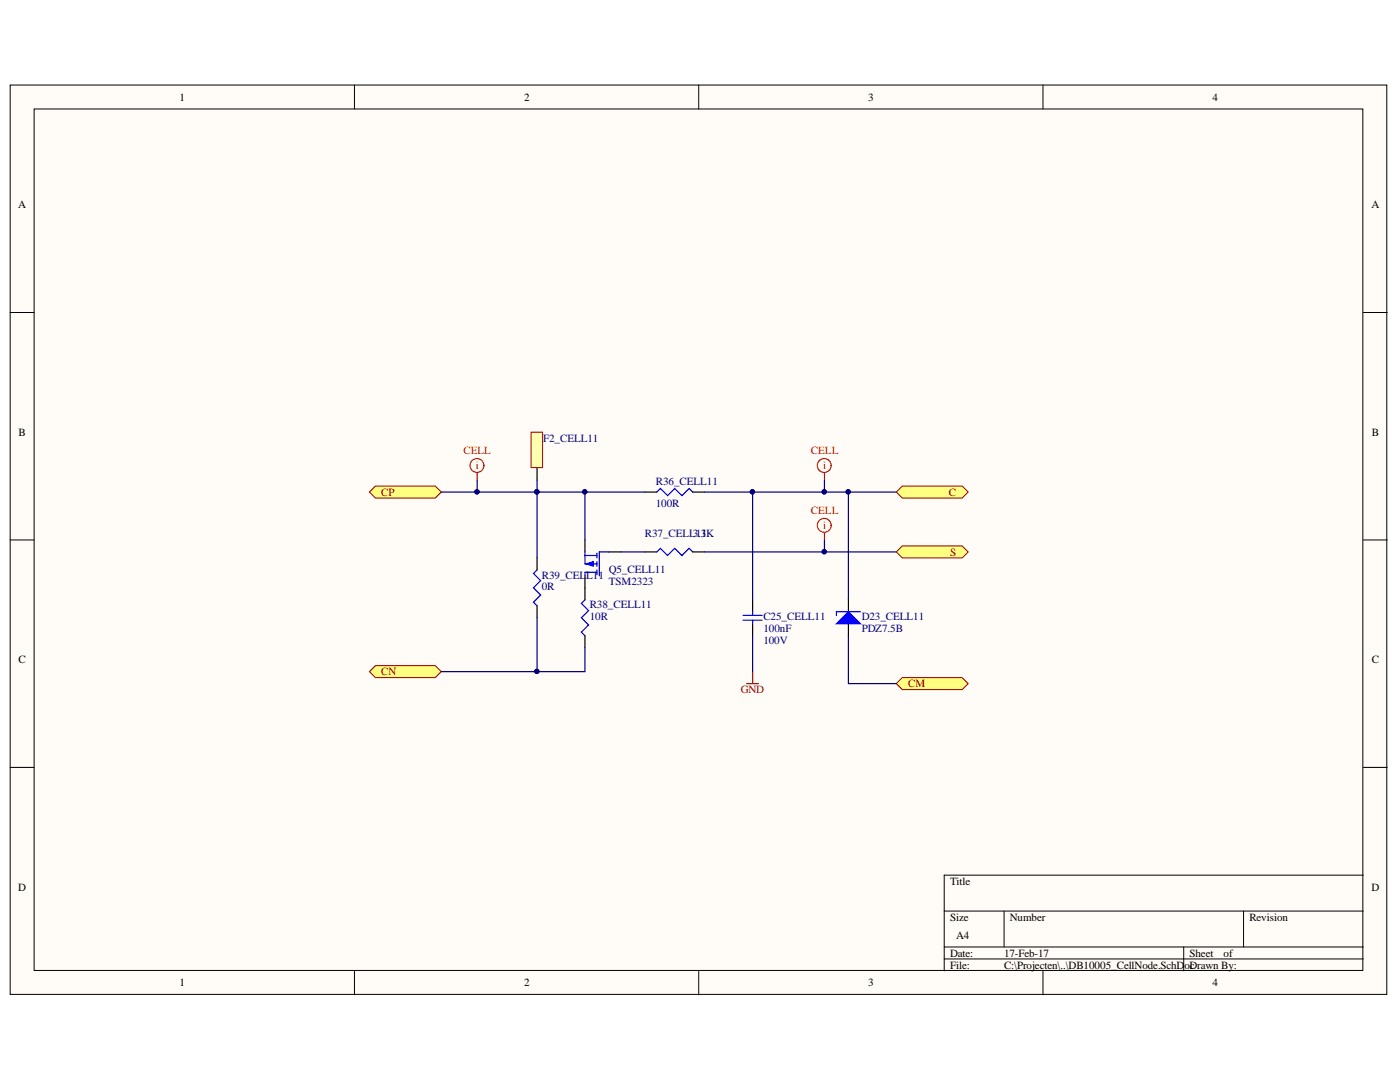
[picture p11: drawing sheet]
<svg xmlns="http://www.w3.org/2000/svg" width="279mm" height="216mm" viewBox="0 0 279 216" stroke-linecap="round" stroke-linejoin="round" font-family="sans-serif">
<g fill="#fffcf8" stroke="#000" stroke-width=".2">
<path d="M2 17h274.8v181.4h-274.8z"/>
<path d="M6.8 21.7h265.2v171.9h-265.2z"/>
</g>
<g fill="none" stroke="#000" stroke-width=".2">
<path d="M70.7 17v4.7M139.4 17v4.7M208.2 17v4.7M2 62.4h4.8M272.1 62.4h4.8M2 107.7h4.8M272.1 107.7h4.8M2 153.1h4.8M272.1 153.1h4.8M272.1 174.6h-83.7v19.1M70.7 193.7v4.8M139.4 193.7v4.8"/>
<path d="M188.4 181.8h83.7M188.4 189h83.7M188.4 191.3h83.7M200.4 181.8v7.2M208.2 193.7v4.8M236.2 189v4.7M248.2 181.8v7.2"/>
</g>
<g fill="#ffff80" stroke="#800000" stroke-width=".2">
<path d="M73.7 134l1.2-1.2h12l1.2 1.2-1.2 1.2h-12z" fill-rule="evenodd"/>
<path d="M73.7 98.2l1.2-1.2h12l1.2 1.2-1.2 1.2h-12z" fill-rule="evenodd"/>
<path d="M178.9 110.1l1.2-1.2h11.9l1.2 1.2-1.2 1.2h-11.9z" fill-rule="evenodd"/>
<path d="M178.9 98.2l1.2-1.2h11.9l1.2 1.2-1.2 1.2h-11.9z" fill-rule="evenodd"/>
</g>
<path d="M128.7 98.2h2.4M138.2 98.2h2.4M116.7 107.7v2.4M116.7 114.9v4.8M121.5 110.1h2.4M128.7 110.1h2.4M138.2 110.1h2.4M150.2 119.7v2.4M116.7 126.9v2.3M150.2 124.5v2.4" fill="none" stroke="#000" stroke-width=".24"/>
<g fill="none" stroke="#00f" stroke-width=".24">
<path d="M131.1 98.2l.7-.7 1.4 1.4 1.5-1.4 1.4 1.4 1.4-1.4 .7 .7M116.7 119.7l-.7 .7 1.5 1.4-1.5 1.5 1.5 1.4-1.5 1.4 .7 .8M116.7 114.2h2.4M116.7 110.1v2.4h2.4M116.7 110.8h2.4M119.1 110.4v.9M119.1 112v1M119.1 113.7v1M121.5 110.1h-1.9v4.8M131.1 110.1l.7-.7 1.4 1.4 1.5-1.4 1.4 1.4 1.4-1.4 .7 .7M148.3 122.8h3.8M148.3 123.7h3.8"/>
<path d="M150.2 122.1v.7M150.2 123.7v.8"/>
</g>
<path d="M117 112.5l1.4-.5v1z" fill="#00f"/>
<path d="M117 112.5l1.4-.5v1z" fill="none" stroke="#00f" stroke-width=".2"/>
<path d="M107.2 113.7l-.7 .7 1.4 1.5-1.4 1.4 1.4 1.4-1.4 1.5 .7 .7M116.7 114.2v.7" fill="none" stroke="#00f" stroke-width=".24"/>
<path d="M149 136.4h2.4M150.2 134v2.4" fill="none" stroke="#800000" stroke-width=".24"/>
<path d="M107.2 93.4v2.4M107.2 111.3v2.4M107.2 120.9v2.4" fill="none" stroke="#000" stroke-width=".24"/>
<path d="M106 86.2h2.3v7.1h-2.3z" fill="#ffffb0" stroke="#800000" stroke-width=".2"/>
<path d="M178.9 136.4l1.2-1.2h11.9l1.2 1.2-1.2 1.2h-11.9z" fill-rule="evenodd" fill="#ffff80" stroke="#800000" stroke-width=".2"/>
<path d="M88.1 98.2h28.6v9.5M107.2 95.8v15.5M116.7 98.2h12M140.6 98.2h38.3M150.2 98.2v21.5M169.3 98.2v21.5M123.9 110.1h4.8M140.6 110.1h38.3M107.2 123.3v10.7M116.7 129.2v4.8h-28.6M150.2 126.9v7.1M169.3 126.9v9.5h9.6" fill="none" stroke="#000080" stroke-width=".24"/>
<g fill="#000080" stroke="#000080" stroke-width=".2">
<circle cx="95.2" cy="98.1" r=".43"/>
<circle cx="107.1" cy="98.1" r=".43"/>
<circle cx="116.7" cy="98.1" r=".43"/>
<circle cx="107.1" cy="134" r=".43"/>
<circle cx="150.2" cy="98.1" r=".43"/>
<circle cx="164.5" cy="98.1" r=".43"/>
<circle cx="169.3" cy="98.1" r=".43"/>
<circle cx="164.5" cy="110.1" r=".43"/>
</g>
<path d="M169.3 119.7v2.4M169.3 124.5v2.4" fill="none" stroke="#000" stroke-width=".24"/>
<path d="M166.9 124.5l2.4-2.4 2.4 2.4z" fill="#00f"/>
<path d="M166.9 124.5l2.4-2.4 2.4 2.4zM171.7 122.1h-4.8v.7" fill="none" stroke="#00f" stroke-width=".24"/>
<g fill="none" stroke="#f00" stroke-width=".24">
<path d="M95.2 94.4v1.4M164.5 94.4v1.4M164.5 106.3v1.4"/>
<circle cx="95.2" cy="92.9" r="1.39"/>
<circle cx="164.5" cy="92.9" r="1.39"/>
<circle cx="164.5" cy="104.8" r="1.39"/>
</g>
<path d="M95.2 95.8v2.4M164.5 95.8v2.4M164.5 107.7v2.4" fill="none" stroke="#000080" stroke-width=".24"/>
<g fill="#000080" stroke="#000080" stroke-width=".2">
<circle cx="95.2" cy="98.1" r=".43"/>
<circle cx="164.5" cy="110.1" r=".43"/>
<circle cx="164.5" cy="98.1" r=".43"/>
</g>
<g font-size="2.2">
<text x="35.8" y="20.1">1</text>
<text x="104.6" y="20.1">2</text>
<text x="173.2" y="20.1">3</text>
<text x="242" y="20.1">4</text>
<text x="3.6" y="41.6">A</text>
<text x="273.7" y="41.6">A</text>
<text x="3.7" y="87">B</text>
<text x="273.8" y="87">B</text>
<text x="3.7" y="132.3">C</text>
<text x="273.8" y="132.3">C</text>
<text x="3.6" y="177.7">D</text>
<text x="189.6" y="176.5">Title</text>
<text x="273.7" y="177.7">D</text>
<text x="189.6" y="183.7">Size</text>
<text x="201.6" y="183.7">Number</text>
<text x="249.3" y="183.7">Revision</text>
<text x="189.6" y="190.9">Date:</text>
<text x="190.8" y="187.3">A4</text>
<text x="200.4" y="190.9">17-Feb-17</text>
<text x="237.4" y="190.9">Sheet</text>
<text x="244.2" y="190.9">of</text>
<text x="35.8" y="196.8">1</text>
<text x="104.6" y="196.8">2</text>
<text x="173.2" y="196.8">3</text>
<text x="189.6" y="193.3">File:</text>
<text x="200.4" y="193.3">C:\Projecten\..\DB10005_CellNode.SchD</text>
<text x="236.4" y="193.3">oc</text>
<text x="237.4" y="193.3">Drawn By:</text>
<text x="242" y="196.8">4</text>
</g>
<g font-size="2.2" fill="#000080">
<text x="108.4" y="88.1">F2_CELL11</text>
<text x="130.9" y="96.8">R36_CELL11</text>
<text x="130.9" y="101.1">100R</text>
<text x="128.7" y="107.2">R37_CELL11</text>
<text x="138.2" y="107.2">3.3K</text>
<text x="108.1" y="115.4">R39_CELL11</text>
<text x="108.1" y="117.8">0R</text>
<text x="121.5" y="114.4">Q5_CELL11</text>
<text x="121.5" y="116.8">TSM2323</text>
<text x="117.7" y="121.4">R38_CELL11</text>
<text x="117.7" y="123.7">10R</text>
<text x="152.4" y="123.7">C25_CELL11</text>
<text x="172" y="123.7">D23_CELL11</text>
<text x="152.4" y="128.5">100V</text>
<text x="152.4" y="126.2">100nF</text>
<text x="172" y="126.2">PDZ7.5B</text>
</g>
<g font-size="2.2" fill="#f00">
<text x="92.5" y="90.6">CELL</text>
<text x="94.9" y="93.6">i</text>
<text x="161.8" y="90.6">CELL</text>
<text x="164.3" y="93.6">i</text>
<text x="161.8" y="102.5">CELL</text>
<text x="164.3" y="105.6">i</text>
</g>
<g font-size="2.2" fill="#800000">
<text x="76.1" y="99">CP</text>
<text x="189.4" y="99">C</text>
<text x="189.6" y="110.9">S</text>
<text x="76.1" y="134.7">CN</text>
<text x="181.3" y="137.2">CM</text>
<text x="147.9" y="138.3">GND</text>
</g>
</svg>
